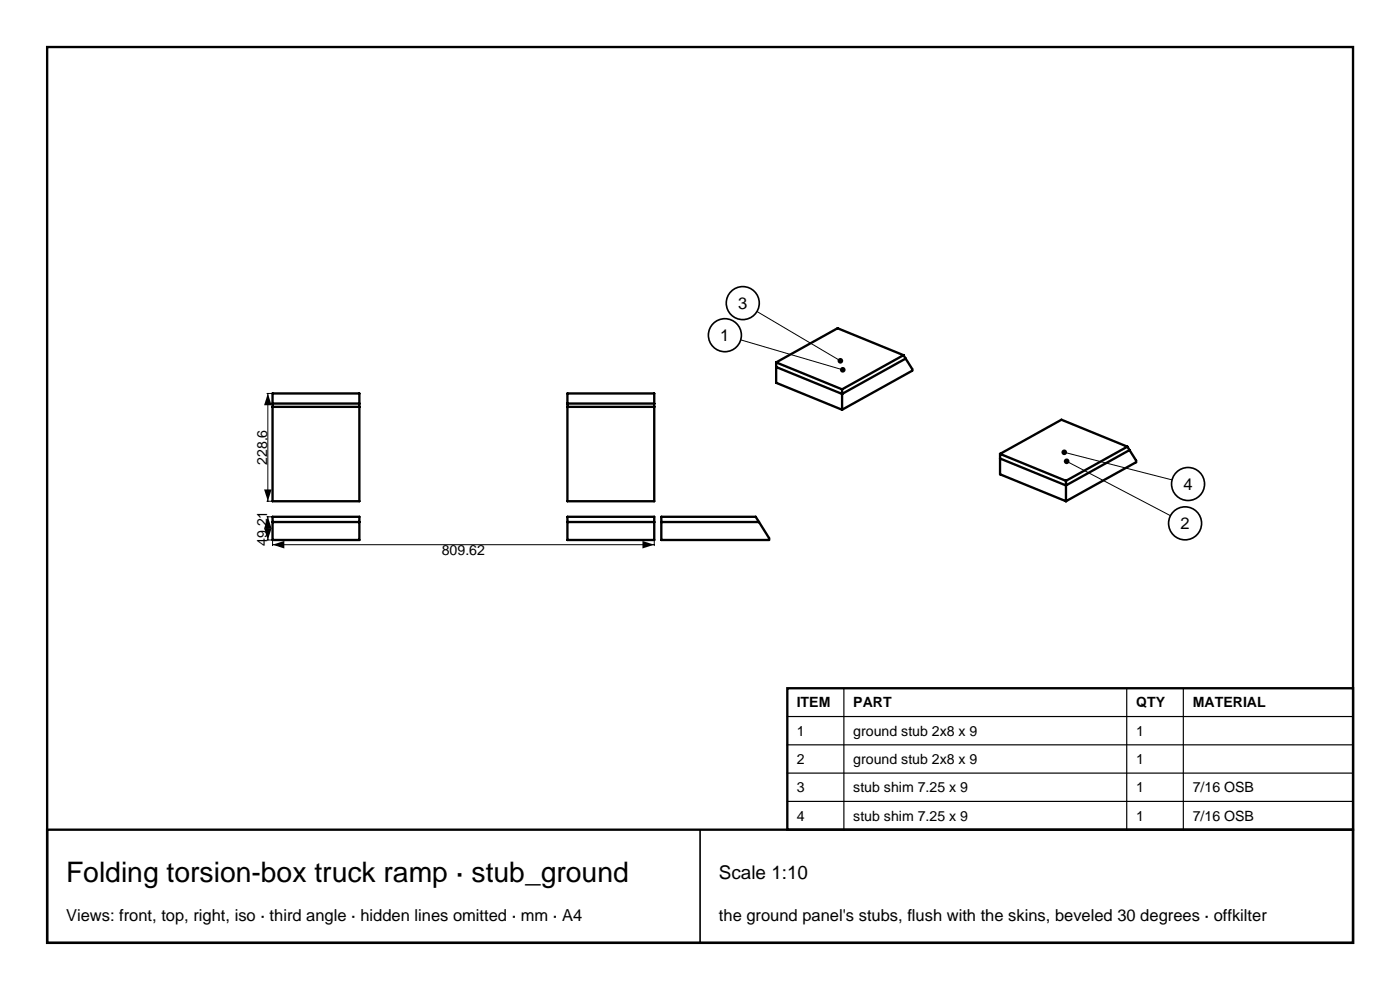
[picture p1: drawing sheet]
<svg xmlns="http://www.w3.org/2000/svg" width="297mm" height="210mm" viewBox="0 0 297 210" stroke-linecap="round" stroke-linejoin="round" font-family="sans-serif">
<g fill="none" stroke="#000" stroke-width=".5">
<path d="M10 10h277v190h-277zM164.7 76.9v4.3l13.9 5.7M164.7 76.9l13.9 5.7M191.7 75.3l1.8 3v.3l-14.9 8.3M191.7 75.3l-14-5.7-13 7.3M191.7 75.3l-13.1 7.3M192.1 76.1l-13.5 7.5-13.9-5.7M57.8 83.5h18.4v22.8h-18.4zM57.8 85.6h18.4M57.8 86.3h18.4M120.4 83.5h18.4v22.8h-18.4zM120.4 85.6h18.4"/>
<path d="M120.4 86.3h18.4M178.6 82.6v4.3M212.2 96.3v4.3l13.9 5.7M212.2 96.3l13.9 5.7M239.2 94.7l1.8 3v.3l-14.9 8.3M239.2 94.7l-14-5.7-13 7.3M239.2 94.7l-13.1 7.3M239.6 95.5l-13.5 7.5-13.9-5.7M57.8 109.6h18.4v4.9h-18.4zM57.8 110.7h18.4M120.4 109.6h18.4v4.9h-18.4zM120.4 110.7h18.4"/>
<path d="M140.3 109.6h20l2.9 4.5v.4h-22.9zM140.3 110.7h20.7M226.1 102v4.3"/>
</g>
<path d="M56.6 83.5h1.2M56.8 83.5v22.8M226.3 97.9l22 11.5M56.6 114.5h1.2v1.2M56.6 109.6h1.2M56.6 106.3h1.2M56.8 109.6v4.9M57.8 115.5h81M138.8 114.5v1.2" fill="none" stroke="#000" stroke-width=".21"/>
<g fill="#000">
<path d="M56.8 83.5l.8 2.5h-1.6zM56 112h1.6l-.8 2.5zM56.8 109.6l.8 2.5h-1.6zM56 103.8h1.6l-.8 2.5zM57.8 115.5l2.5-.8v1.6zM136.3 114.7l2.5 .8-2.5 .8z"/>
<circle cx="226.3" cy="97.9" r=".6"/>
</g>
<circle cx="251.4" cy="111" r="3.5" fill="#fff" stroke="#000" stroke-width=".35"/>
<path d="M225.8 95.9l22.8 5.9" fill="none" stroke="#000" stroke-width=".21"/>
<circle cx="225.8" cy="95.9" r=".6" fill="#000"/>
<circle cx="252" cy="102.7" r="3.5" fill="#fff" stroke="#000" stroke-width=".35"/>
<path d="M160.6 66.1l17.7 10.4" fill="none" stroke="#000" stroke-width=".21"/>
<circle cx="178.3" cy="76.5" r=".6" fill="#000"/>
<circle cx="157.6" cy="64.3" r="3.5" fill="#fff" stroke="#000" stroke-width=".35"/>
<path d="M157.1 72.1l21.7 6.3" fill="none" stroke="#000" stroke-width=".21"/>
<circle cx="178.8" cy="78.4" r=".6" fill="#000"/>
<circle cx="153.8" cy="71.1" r="3.5" fill="#fff" stroke="#000" stroke-width=".35"/>
<path d="M167 146h120v30h-120z" fill="#fff" stroke="#000" stroke-width=".5"/>
<path d="M167 152h120M167 158h120M179 146v30M239 146v30M251 146v30M167 164h120M167 170h120" fill="none" stroke="#000" stroke-width=".25"/>
<path d="M10 176h277v24h-277z" fill="none" stroke="#000" stroke-width=".5"/>
<path d="M148.5 176v24" fill="none" stroke="#000" stroke-width=".35"/>
<text font-size="6" x="14" y="187.2">Folding torsion-box truck ramp · stub_ground</text>
<text font-size="4" x="152.5" y="186.4">Scale 1:10</text>
<g font-size="3.5">
<text x="156.6" y="65.6">3</text>
<text x="152.8" y="72.4">1</text>
<text x="251.1" y="103.9">4</text>
<text x="250.4" y="112.3">2</text>
<text x="14" y="195.3">Views: front, top, right, iso · third angle · hidden lines omitted · mm · A4</text>
<text x="152.5" y="195.3">the ground panel's stubs, flush with the skins, beveled 30 degrees · offkilter</text>
</g>
<g font-size="3">
<text x="56.7" y="98.6" transform="rotate(-90 56.7 98.6)">228.6</text>
<text x="56.7" y="115.8" transform="rotate(-90 56.7 115.8)">49.21</text>
<text x="93.7" y="117.8">809.62</text>
<text x="169" y="150.1">ITEM</text>
<text x="181" y="150.1">PART</text>
<text x="241" y="150.1">QTY</text>
<text x="253" y="150.1">MATERIAL</text>
<text x="169" y="156.1">1</text>
<text x="181" y="156.1">ground stub 2x8 x 9</text>
<text x="241" y="156.1">1</text>
<text x="169" y="162.1">2</text>
<text x="181" y="162.1">ground stub 2x8 x 9</text>
<text x="241" y="162.1">1</text>
<text x="169" y="168.1">3</text>
<text x="181" y="168.1">stub shim 7.25 x 9</text>
<text x="241" y="168.1">1</text>
<text x="253" y="168.1">7/16 OSB</text>
<text x="169" y="174.1">4</text>
<text x="181" y="174.1">stub shim 7.25 x 9</text>
<text x="241" y="174.1">1</text>
<text x="253" y="174.1">7/16 OSB</text>
</g>
</svg>
